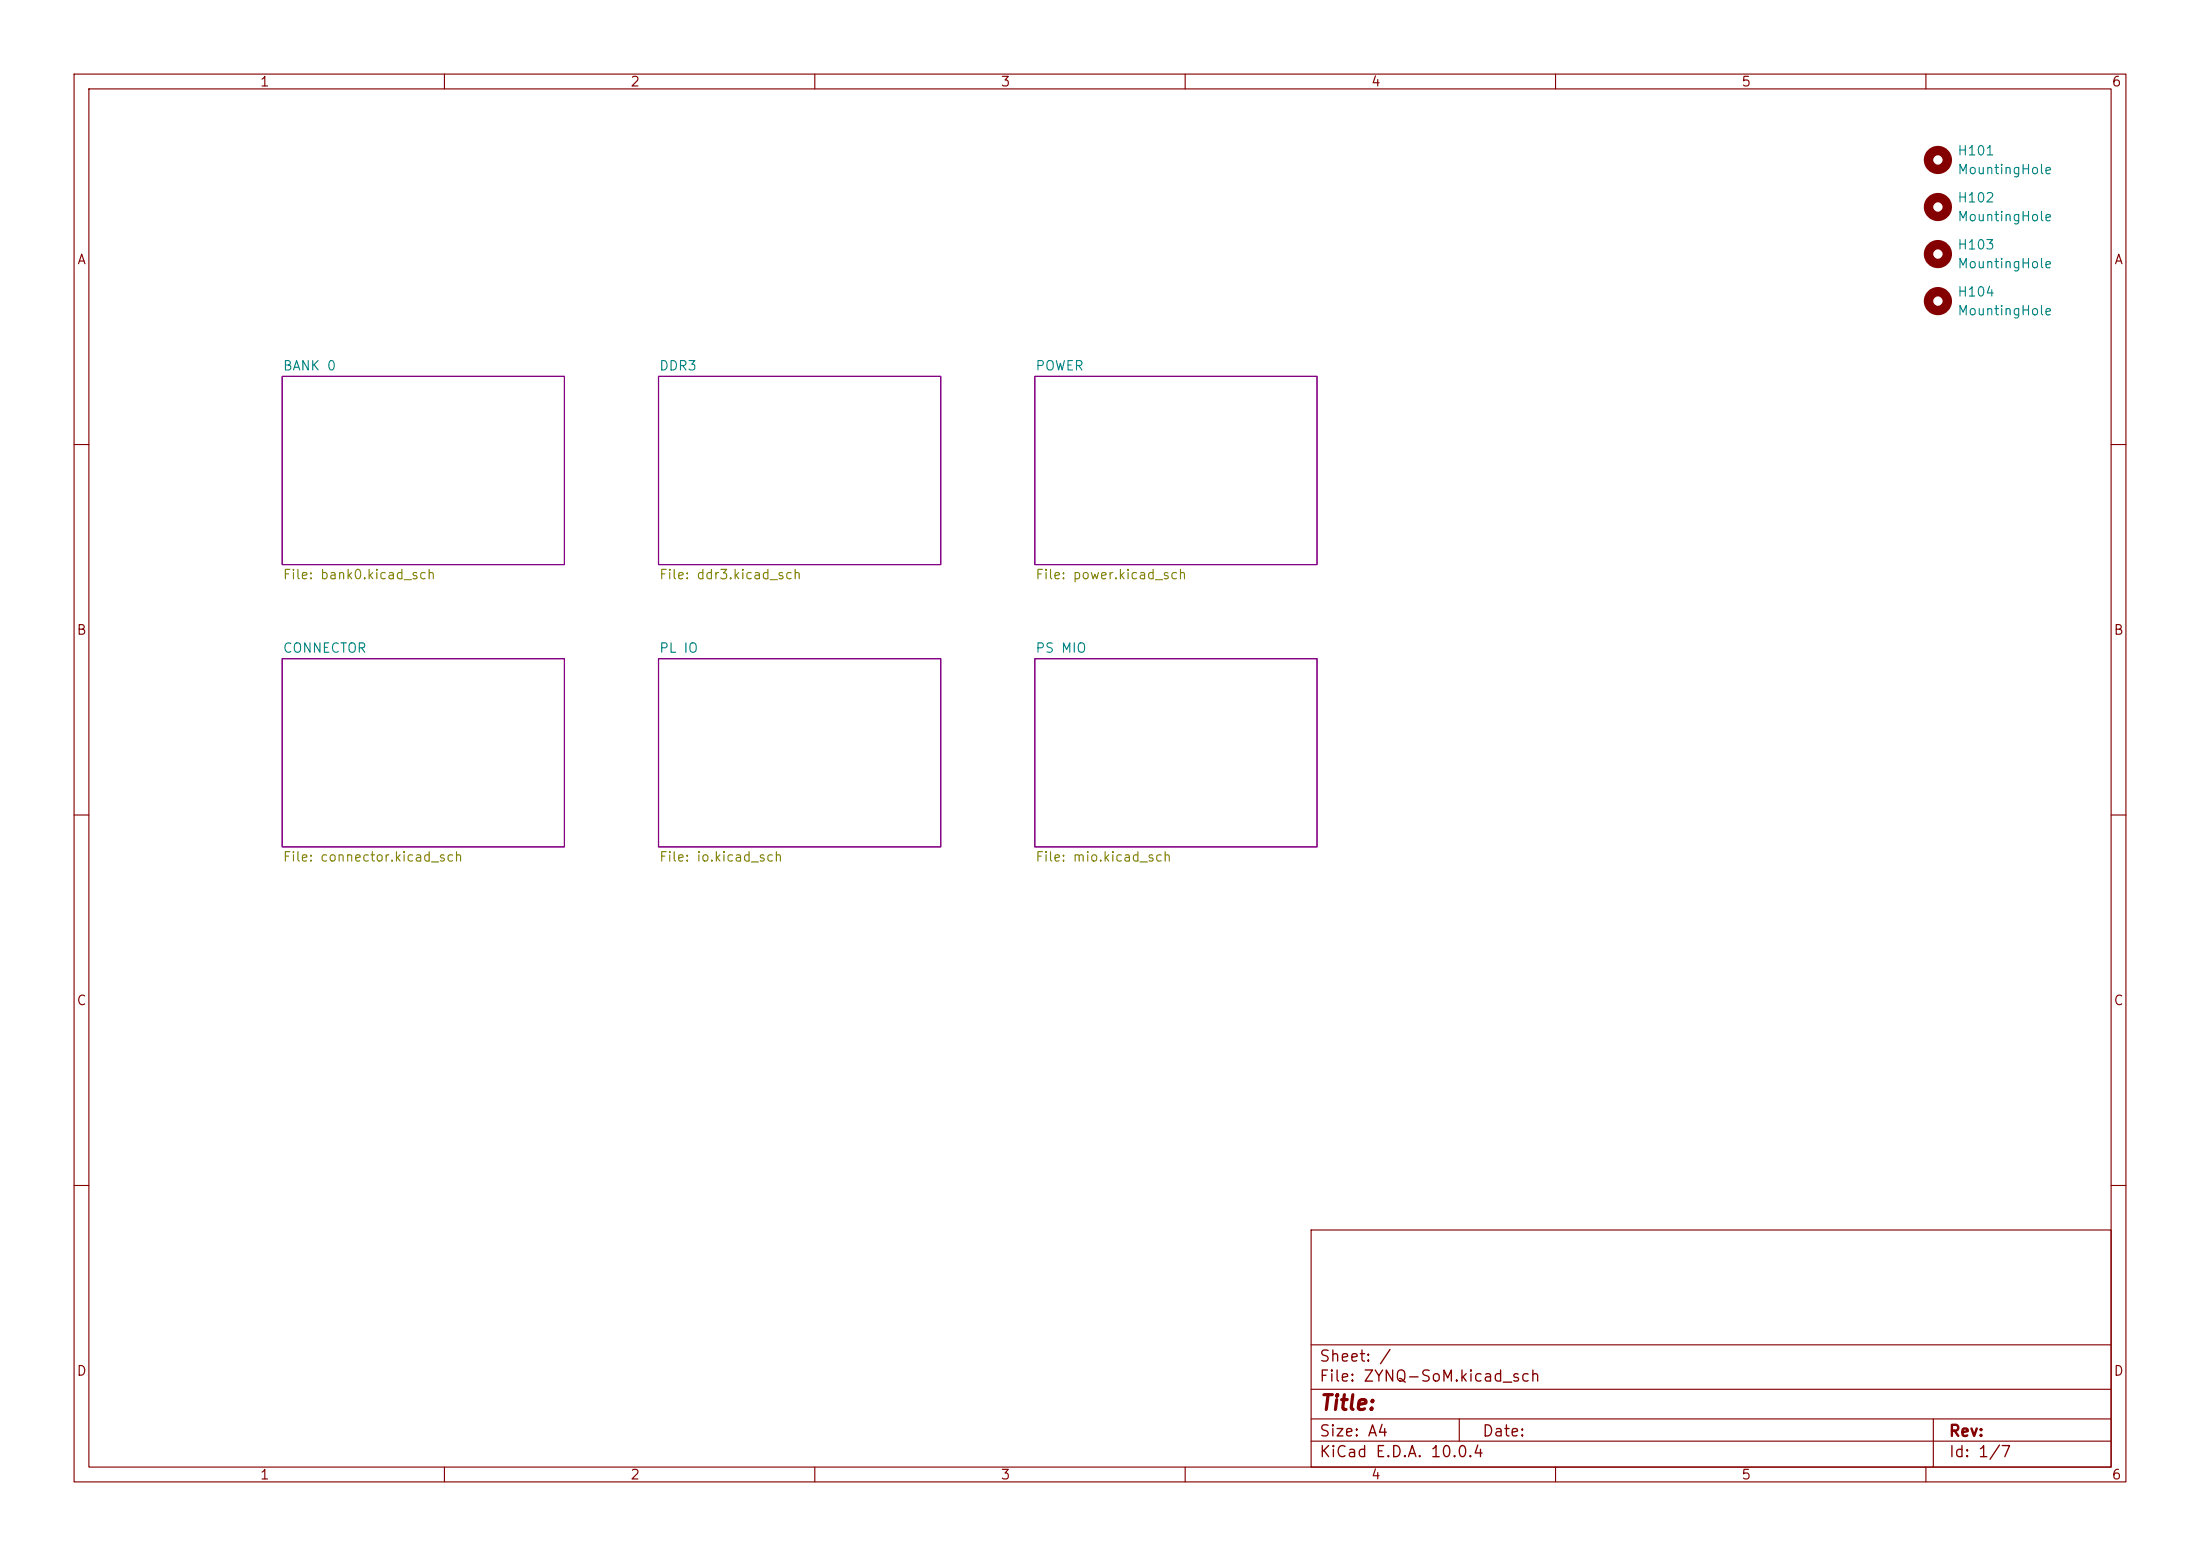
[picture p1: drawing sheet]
<svg xmlns="http://www.w3.org/2000/svg" width="297mm" height="210mm" viewBox="0 0 297 210" stroke-linecap="round" stroke-linejoin="round" font-family="sans-serif">
<g fill="none" stroke="#840000" stroke-width=".15">
<path d="M10 10h277v190h-277zM12 12h273v186h-273zM60 10v2M110 10v2M160 10v2M210 10v2M260 10v2M10 60h2M285 60h2M10 110h2M285 110h2M10 160h2"/>
<path d="M177 166h108v32h-108zM285 160h2M60 198v2M110 198v2M160 198v2M177 194.5h108M177 191.5h108M177 187.5h108M177 181.5h108M197 191.5v3M210 198v2M260 198v2"/>
<path d="M261 191.5v6.5"/>
</g>
<path d="M38.1 50.8h38.1v25.4h-38.1zM88.9 50.8h38.1v25.4h-38.1zM139.7 50.8h38.1v25.4h-38.1zM38.1 88.9h38.1v25.4h-38.1zM88.9 88.9h38.1v25.4h-38.1zM139.7 88.9h38.1v25.4h-38.1z" fill="none" stroke="#840084" stroke-width=".15"/>
<g fill="none" stroke="#840000" stroke-width="1.3">
<circle cx="261.6" cy="34.3" r="1.27"/>
<circle cx="261.6" cy="27.9" r="1.27"/>
<circle cx="261.6" cy="21.6" r="1.27"/>
<circle cx="261.6" cy="40.6" r="1.27"/>
</g>
<text font-size="2" fill="#840000" x="178" y="190.8">Title:</text>
<g font-size="1.5" fill="#840000">
<text x="178" y="184.2">Sheet: /</text>
<text x="178" y="186.9">File: ZYNQ-SoM.kicad_sch</text>
<text x="178" y="197.1">KiCad E.D.A. 10.0.4</text>
<text x="178" y="194.3">Size: A4</text>
<text x="200" y="194.3">Date:</text>
<text x="263" y="194.3">Rev:</text>
<text x="263" y="197.1">Id: 1/7</text>
</g>
<g font-size="1.3" fill="#840000">
<text x="35" y="12">1</text>
<text x="85" y="12">2</text>
<text x="135" y="12">3</text>
<text x="185" y="12">4</text>
<text x="235" y="12">5</text>
<text x="285" y="12">6</text>
<text x="10.3" y="36">A</text>
<text x="285.3" y="36">A</text>
<text x="10.3" y="86">B</text>
<text x="285.3" y="86">B</text>
<text x="10.3" y="136">C</text>
<text x="285.3" y="136">C</text>
<text x="10.3" y="186">D</text>
<text x="285.3" y="186">D</text>
<text x="35" y="200">1</text>
<text x="85" y="200">2</text>
<text x="135" y="200">3</text>
<text x="185" y="200">4</text>
<text x="235" y="200">5</text>
<text x="285" y="200">6</text>
</g>
<g font-size="1.3" fill="#008484">
<text x="264.2" y="21.3">H101</text>
<text x="264.2" y="23.8">MountingHole</text>
<text x="264.2" y="27.6">H102</text>
<text x="264.2" y="30.2">MountingHole</text>
<text x="264.2" y="34">H103</text>
<text x="264.2" y="40.3">H104</text>
<text x="264.2" y="36.5">MountingHole</text>
<text x="264.2" y="42.9">MountingHole</text>
<text x="38.1" y="50.3">BANK 0</text>
<text x="88.9" y="50.3">DDR3</text>
<text x="139.7" y="50.3">POWER</text>
<text x="38.1" y="88.4">CONNECTOR</text>
<text x="88.9" y="88.4">PL IO</text>
<text x="139.7" y="88.4">PS MIO</text>
</g>
<g font-size="1.3" fill="#848400">
<text x="38.1" y="78.5">File: bank0.kicad_sch</text>
<text x="88.9" y="78.5">File: ddr3.kicad_sch</text>
<text x="139.7" y="78.5">File: power.kicad_sch</text>
<text x="38.1" y="116.6">File: connector.kicad_sch</text>
<text x="88.9" y="116.6">File: io.kicad_sch</text>
<text x="139.7" y="116.6">File: mio.kicad_sch</text>
</g>
</svg>
